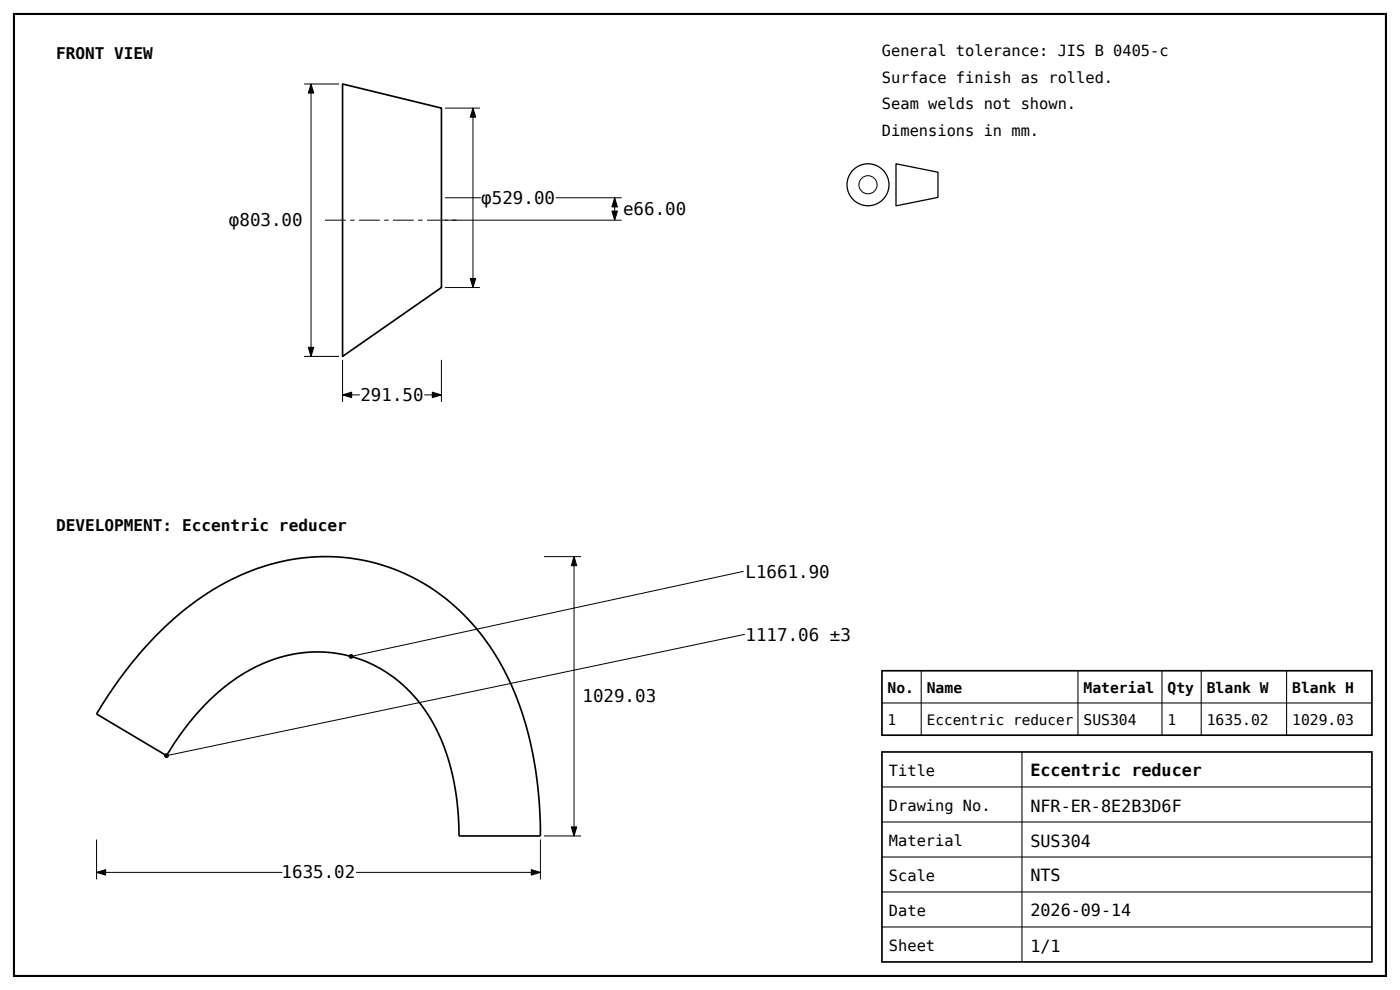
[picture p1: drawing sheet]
<svg xmlns="http://www.w3.org/2000/svg" width="501mm" height="355mm" viewBox="0 0 501 355" stroke-linecap="round" stroke-linejoin="round" font-family="sans-serif">
<path d="M5 5h491.4v344.5h-491.4z" fill="none" stroke="#000" stroke-width=".75" stroke-linecap="butt"/>
<g fill="none" stroke="#000" stroke-width=".45">
<path d="M320.9 58.7l15 3v9l-15 3z"/>
<circle cx="310.9" cy="66.2" r="7.5"/>
</g>
<circle cx="310.9" cy="66.2" r="3.3" fill="none" stroke="#000" stroke-width=".36"/>
<path d="M122.7 30.1l35.4 8.6v64.3l-35.4 24.6zM315.9 240.2h175.4v23.1h-175.4zM315.9 269.3h175.4v75.2h-175.4z" fill="none" stroke="#000" stroke-width=".6" stroke-linecap="butt"/>
<path d="M315.9 251.8h175.5M329.9 240.2v23.1M386.1 240.2v23.1M416.1 240.2v23.1M430.2 240.2v23.1M460.8 240.2v23.1M366 269.3v75.2M315.9 281.8h175.5M315.9 294.4h175.5M315.9 306.9h175.5M315.9 319.4h175.5M315.9 332h175.5" fill="none" stroke="#000" stroke-width=".38"/>
<path d="M116.4 78.8h48" fill="none" stroke="#000" stroke-width=".36" stroke-dasharray="7.4 1.6 1.6 1.6" stroke-linecap="butt"/>
<path d="M128.5 138.2h23.7v6.6h-23.7z" fill="#fff"/>
<g fill="none" stroke="#000" stroke-width=".36">
<path d="M108.9 30.1h12.5M111.4 30.1v97.5M159.4 38.7h12.5M169.4 38.7v64.3M159.4 70.8h12.8M159.4 78.8h63.2M199 70.8h23.6M220.1 70.8v8M159.4 103h12.5M108.9 127.6h12.5M122.7 128.9v15M158.1 128.9v15"/>
<path d="M122.7 141.4h6.2M152 141.4h6.1"/>
</g>
<path d="M111.4 30.1l1 3.2h-2zM169.4 38.7l1 3.3h-2zM220.1 70.8l1 3.3h-1.9zM219.2 75.6h1.9l-1 3.2zM168.4 99.7h2l-1 3.3zM110.4 124.4h2l-1 3.2zM122.7 141.4l3.2-1v2zM154.8 140.4l3.3 1-3.3 1z" fill="#000" stroke="#000" stroke-width=".36"/>
<path d="M56.4 227.1l6-5.6 8-6.4 8-5.2 6.1-3.1a75.1 75.1 0 0 1 14-5.1l4.7-1.1 5.4-.8 10.1-.4a68.8 68.8 0 0 1 37.1 12.1l4.4 3.3 4.1 3.6 3.3 3.3 4.1 4.7 3.6 4.9 2.9 4.6 5.1 9.7 4.1 10.8 1.8 6.5 1.7 7.4 1 6 1 8.8 .6 14.3h-29.1l-.3-7.6-.6-6.3-2.1-10.5-1.4-4.8-2-5.4-2.4-4.9-2.5-4.3-2.6-3.6-3.5-4.1-2.9-2.8-4.6-3.6-3-1.9-5.3-2.6-4.2-1.5-3.9-1.1-4.4-.7-4.5-.2-8 .6-4.4 .9-3.9 1.2-5.4 2.2-4 2.1-7.8 5.2-7.3 6.7-7.3 8.5-6.5 9.7-25-14.9 5.5-8.6 5.2-7.2 4.7-5.8z" fill="none" stroke="#000" stroke-width=".6" stroke-linecap="butt"/>
<path d="M100.3 309.2h27.5v6.6h-27.5z" fill="#fff"/>
<path d="M194.8 199.3h13.3M205.6 199.3v100.1M194.8 299.4h13.3M34.6 300.6v14.3M34.6 312.4h66.5M127.5 312.4h66M193.5 300.6v14.3" fill="none" stroke="#000" stroke-width=".36"/>
<path d="M205.6 199.3l1 3.3h-2zM125.7 235.1l140.6-30.5zM59.6 270.6l207.1-43.4zM204.6 296.1h2l-1 3.3zM34.6 312.4l3.2-1v2zM190.3 311.4l3.2 1-3.2 1z" fill="#000" stroke="#000" stroke-width=".36"/>
<g fill="#000">
<circle cx="125.7" cy="235.1" r=".87"/>
<circle cx="59.6" cy="270.6" r=".87"/>
</g>
<g font-size="6.3">
<text x="172.4" y="72.9">φ529.00</text>
<text x="223.1" y="76.9">e66.00</text>
<text x="82" y="80.9">φ803.00</text>
<text x="129.1" y="143.5">291.50</text>
<text x="267" y="206.9">L1661.90</text>
<text x="267" y="229.4">1117.06 ±3</text>
<text x="208.6" y="251.4">1029.03</text>
<text x="100.9" y="314.5">1635.02</text>
</g>
<g font-size="6">
<text x="369" y="278.1">Eccentric reducer</text>
<text x="369" y="290.6">NFR-ER-8E2B3D6F</text>
<text x="369" y="303.2">SUS304</text>
<text x="369" y="315.7">NTS</text>
<text x="369" y="328.2">2026-09-14</text>
<text x="369" y="340.8">1/1</text>
</g>
<g font-size="5.8">
<text x="20.1" y="21.1">FRONT VIEW</text>
<text x="20.1" y="190.3">DEVELOPMENT: Eccentric reducer</text>
</g>
<g font-size="5.5">
<text x="315.9" y="20.1">General tolerance: JIS B 0405-c</text>
<text x="315.9" y="29.6">Surface finish as rolled.</text>
<text x="315.9" y="39.1">Seam welds not shown.</text>
<text x="315.9" y="48.6">Dimensions in mm.</text>
<text x="318.4" y="277.8">Title</text>
<text x="318.4" y="290.4">Drawing No.</text>
<text x="318.4" y="302.9">Material</text>
<text x="318.4" y="315.4">Scale</text>
<text x="318.4" y="328">Date</text>
<text x="318.4" y="340.5">Sheet</text>
</g>
<g font-size="5.3">
<text x="317.9" y="248.3">No.</text>
<text x="331.9" y="248.3">Name</text>
<text x="388.1" y="248.3">Material</text>
<text x="418.1" y="248.3">Qty</text>
<text x="432.2" y="248.3">Blank W</text>
<text x="462.8" y="248.3">Blank H</text>
<text x="317.9" y="259.8">1</text>
<text x="388.1" y="259.8">SUS304</text>
<text x="418.1" y="259.8">1</text>
<text x="432.2" y="259.8">1635.02</text>
<text x="462.8" y="259.8">1029.03</text>
</g>
<text font-size="5.1" x="331.9" y="259.8">Eccentric reducer</text>
</svg>
